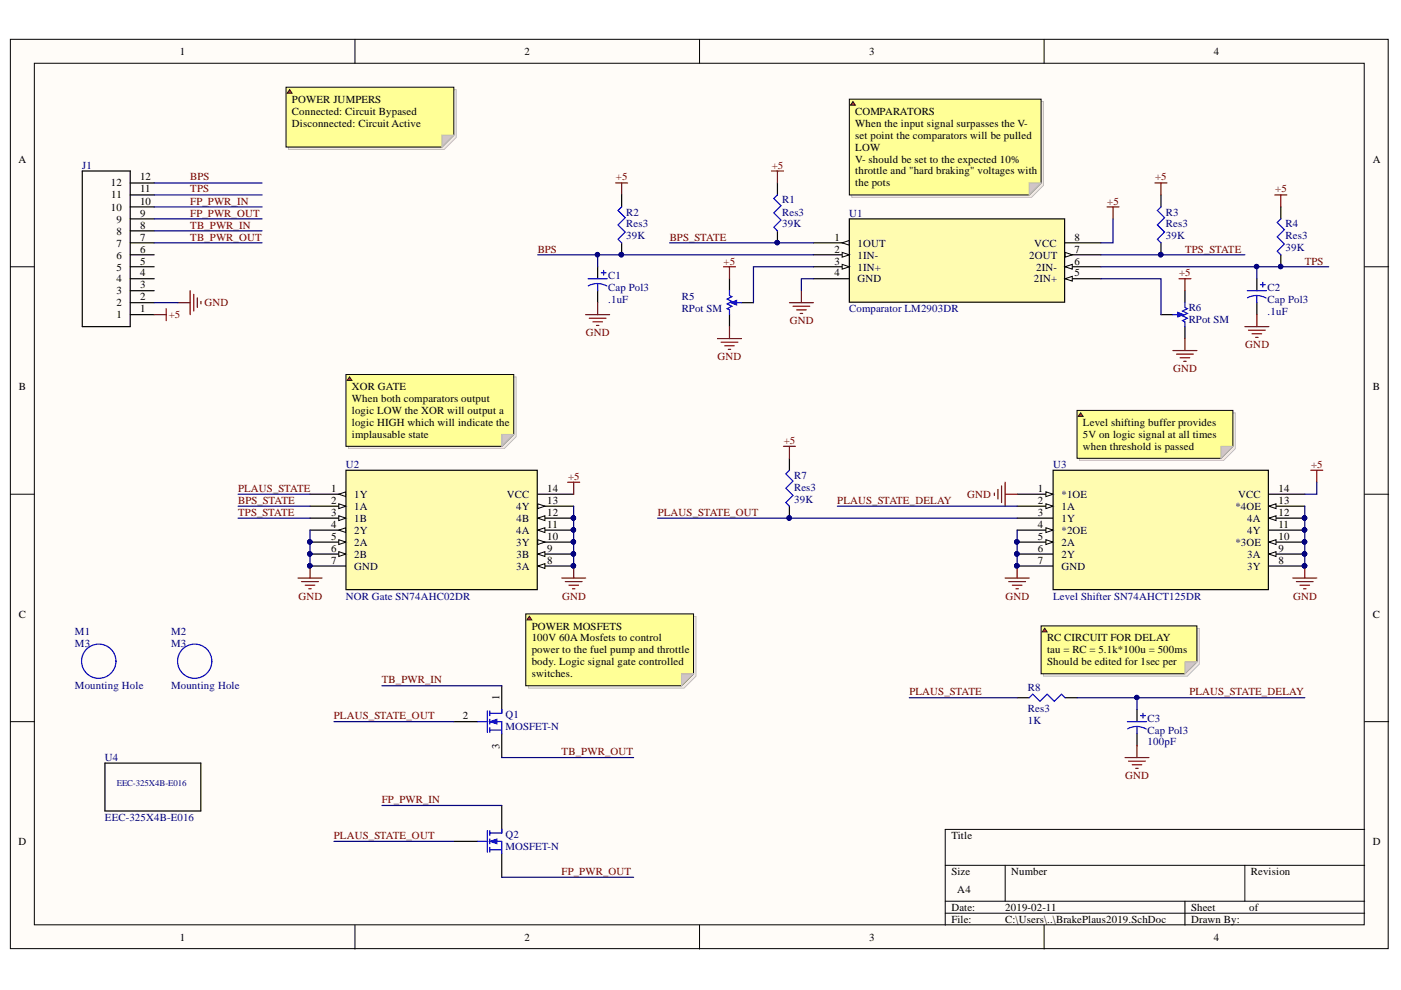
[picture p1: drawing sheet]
# Altium project BrakePlaus2019.PrjPCB
1 sheet, 20 parts. Net scope: global (net labels, ports and power ports of the same name join across sheets).
Board file: BrakePlaus2019.PcbDoc

## Sheet BrakePlaus2019.SchDoc
size A4

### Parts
C1  Cap Pol3  value .1uF  [C0805]
C2  Cap Pol3  value .1uF  [C0805]
C3  Cap Pol3  value 100pF  [C0805]
J1  DTM13-12PA-R008  [*TE_DTM13-12PA-R008]  (value not drawn)
M1  Mounting Hole  [M3 Mounting Hole]
M2  Mounting Hole  [M3 Mounting Hole]
Q1  MOSFET-N  [DPAK]
Q2  MOSFET-N  [DPAK]
R1  Res3  value 39K  [J1-0603]
R2  Res3  value 39K  [J1-0603]
R3  Res3  value 39K  [J1-0603]
R4  Res3  value 39K  [J1-0603]
R5  RPot SM  [POT4MM-2]
R6  RPot SM  [POT4MM-2]
R7  Res3  value 39K  [J1-0603]
R8  Res3  value 1K  [J1-0603]
U1  Comparator LM2903DR  [D8]
U2  NOR Gate SN74AHC02DR  [D14]
U3  Level Shifter SN74AHCT125DR  [D14]
U4  EEC-325X4B-E016  [*TE_EEC-325X4B-E016]

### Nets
+5: J1.1 R1.2 R2.2 R3.2 R4.2 R5.CW(+) R6.CCW(-) R7.2 U1.8(VCC) U2.14(VCC) U3.14(VCC)
GND: C1.2 C2.2 C3.2 J1.2 R5.CCW(-) R6.CW(+) U1.4(GND) U2.4(2Y) U2.5(2A) U2.6(2B) U2.7(GND) U2.8(3A) U2.9(3B) U2.10(3Y) U2.11(4A) U2.12(4B) U2.13(4Y) U3.1(*1OE) U3.4(*2OE) U3.5(2A) U3.6(2Y) U3.7(GND) U3.8(3Y) U3.9(3A) U3.10(*3OE) U3.11(4Y) U3.12(4A) U3.13(*4OE)
BPS: C1.1 J1.12 R2.1 U1.2(1IN-)
BPS_STATE: R1.1 U1.1(1OUT) U2.2(1A)
FP_PWR_IN: J1.10 Q2.1(D)
FP_PWR_OUT: J1.9 Q2.3(S)
PLAUS_STATE: R8.1 U2.1(1Y)
PLAUS_STATE_DELAY: C3.1 R8.2 U3.2(1A)
PLAUS_STATE_OUT: Q1.2(G) Q2.2(G) R7.1 U3.3(1Y)
TB_PWR_IN: J1.8 Q1.1(D)
TB_PWR_OUT: J1.7 Q1.3(S)
TPS: C2.1 J1.11 R4.1 U1.6(2IN-)
TPS_STATE: R3.1 U1.7(2OUT) U2.3(1B)
NetR5_W: R5.W U1.3(1IN+)
NetR6_W: R6.W U1.5(2IN+)

Not connected (* = marked no-connect by the designer): J1 3 4 5 6

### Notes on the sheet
- POWER JUMPERS
  Connected: Circuit Bypased
  Disconnected: Circuit Active
- COMPARATORS
  When the input signal surpasses the V- set point the comparators will be pulled LOW
  V- should be set to the expected 10% throttle and "hard braking" voltages with the pots
- XOR GATE
  When both comparators output logic LOW the XOR will output a logic HIGH which will indicate the implausable state
- (near U3) Level shifting buffer provides 5V on logic signal at all times when threshold is passed
- (near R8) RC CIRCUIT FOR DELAY
  tau = RC = 5.1k*100u = 500ms
  Should be edited for 1sec per rules
- POWER MOSFETS
  100V 60A Mosfets to control power to the fuel pump and throttle body. Logic signal gate controlled switches.
